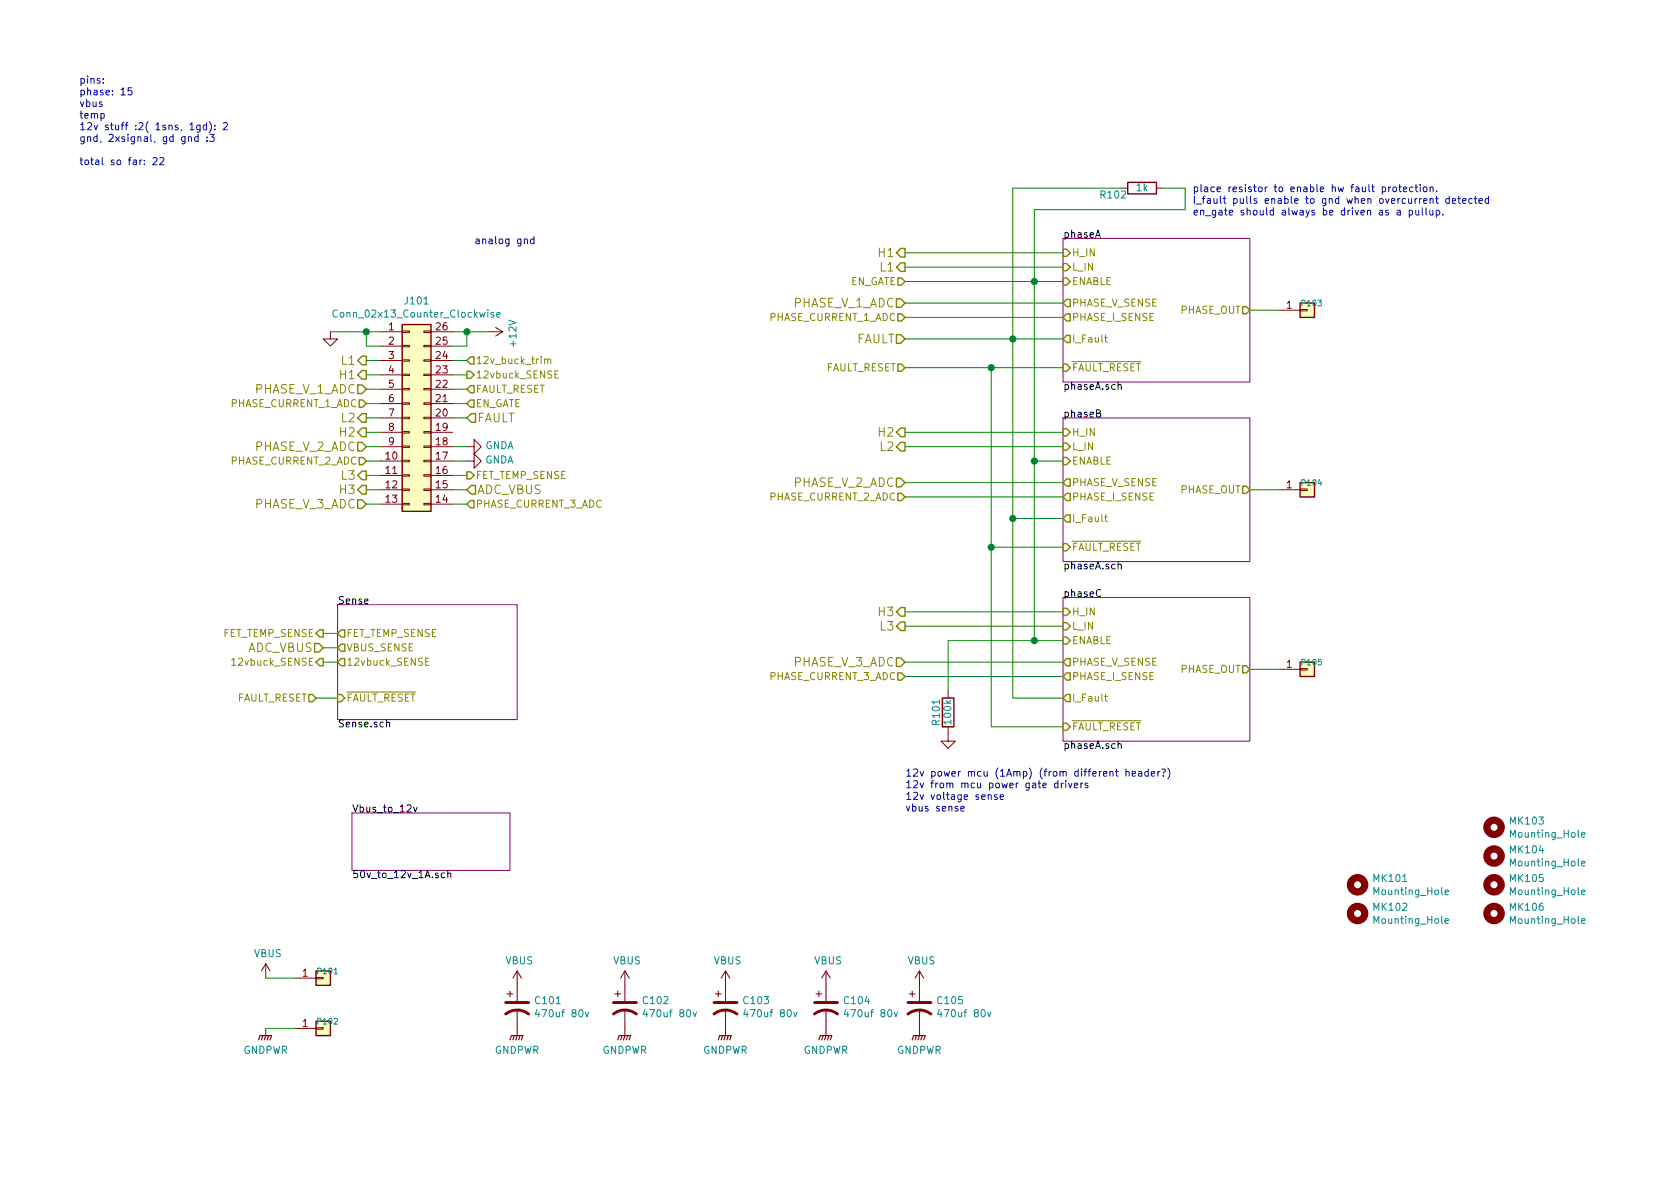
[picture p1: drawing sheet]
EESchema Schematic File Version 4
LIBS:MoxiE_power_stage-cache
EELAYER 29 0
EELAYER END
$Descr A4 11693 8268
encoding utf-8
Sheet 1 6
Title ""
Date ""
Rev ""
Comp ""
Comment1 ""
Comment2 ""
Comment3 ""
Comment4 ""
$EndDescr
$Sheet
S 2450 5650 1100 400 
U 5AD2E01B
F0 "Vbus_to_12v" 50
F1 "50v_to_12v_1A.sch" 50
$EndSheet
$Comp
L Connector_Generic:Conn_01x01 P103
U 1 1
P 9100 2150
F 0 "P103" H 9050 2200 40  0000 L CNN
F 1 "PHASE_1" H 9100 2205 30  0001 C CNN
F 2 "Mas_custom_parts:large_wire_pad" H 9100 2150 60  0001 C CNN
F 3 "" H 9100 2150 60  0001 C CNN
	1    9100 2150
	1    0    0    -1  
$EndComp
$Comp
L Connector_Generic:Conn_01x01 P104
U 1 1
P 9100 3400
F 0 "P104" H 9050 3450 40  0000 L CNN
F 1 "PHASE_2" H 9100 3455 30  0001 C CNN
F 2 "Mas_custom_parts:large_wire_pad" H 9100 3400 60  0001 C CNN
F 3 "" H 9100 3400 60  0001 C CNN
	1    9100 3400
	1    0    0    -1  
$EndComp
$Comp
L Connector_Generic:Conn_01x01 P105
U 1 1
P 9100 4650
F 0 "P105" H 9050 4700 40  0000 L CNN
F 1 "PHASE_3" H 9100 4705 30  0001 C CNN
F 2 "Mas_custom_parts:large_wire_pad" H 9100 4650 60  0001 C CNN
F 3 "" H 9100 4650 60  0001 C CNN
	1    9100 4650
	1    0    0    -1  
$EndComp
$Sheet
S 7400 1650 1300 1000
U 5B10EF6E
F0 "phaseA" 50
F1 "phaseA.sch" 50
F2 "H_IN" I L 7400 1750 50 
F3 "L_IN" I L 7400 1850 50 
F4 "ENABLE" I L 7400 1950 50 
F5 "I_Fault" O L 7400 2350 50 
F6 "~FAULT_RESET" I L 7400 2550 50 
F7 "PHASE_V_SENSE" O L 7400 2100 50 
F8 "PHASE_I_SENSE" O L 7400 2200 50 
F9 "PHASE_OUT" O R 8700 2150 50 
$EndSheet
Wire Wire Line
	7400 1750 6300 1750
Wire Wire Line
	6300 1850 7400 1850
Wire Wire Line
	7400 1950 7200 1950
$Comp
L Device:R R102
U 1 1
P 7950 1300
F 0 "R102" V 7900 1500 50  0000 C CNN
F 1 "1k" V 7950 1300 50  0000 C CNN
F 2 "pkl_dipol:R_0402" H 7950 1300 60  0001 C CNN
F 3 "" H 7950 1300 60  0001 C CNN
	1    7950 1300
	0    -1   -1   0   
$EndComp
Wire Wire Line
	7400 2200 6300 2200
Connection ~ 7200 1950
Wire Wire Line
	7200 1950 6300 1950
Wire Wire Line
	8250 1450 8250 1300
Wire Wire Line
	8250 1300 8100 1300
Text Notes 8300 1500 0    50   ~ 0
place resistor to enable hw fault protection.\nI_fault pulls enable to gnd when overcurrent detected\nen_gate should always be driven as a pullup.
Wire Wire Line
	6300 3100 7400 3100
Wire Wire Line
	7400 3350 6300 3350
Wire Wire Line
	7400 3450 6300 3450
Wire Wire Line
	6300 3000 7400 3000
Wire Wire Line
	7200 3200 7400 3200
Connection ~ 7200 3200
Wire Wire Line
	7050 3600 7400 3600
Wire Wire Line
	6300 4250 7400 4250
Wire Wire Line
	6300 4350 7400 4350
Wire Wire Line
	6300 4600 7400 4600
Wire Wire Line
	6300 4700 7400 4700
Wire Wire Line
	7200 4450 7400 4450
Wire Wire Line
	7200 3200 7200 4450
Wire Wire Line
	7050 3600 7050 4850
Wire Wire Line
	7050 4850 7400 4850
Connection ~ 7050 3600
Wire Wire Line
	7400 5050 6900 5050
Wire Wire Line
	6900 5050 6900 3800
Wire Wire Line
	6900 3800 7400 3800
Wire Wire Line
	6900 3800 6900 2550
Wire Wire Line
	6900 2550 7400 2550
Connection ~ 6900 3800
Wire Wire Line
	8900 3400 8700 3400
Wire Wire Line
	8250 1450 7200 1450
Wire Wire Line
	7050 1300 7800 1300
Wire Wire Line
	6300 2550 6900 2550
Connection ~ 6900 2550
Wire Wire Line
	8900 4650 8700 4650
Wire Wire Line
	8700 2150 8900 2150
$Sheet
S 7400 2900 1300 1000
U 5B10EFAA
F0 "phaseB" 50
F1 "phaseA.sch" 50
F2 "H_IN" I L 7400 3000 50 
F3 "L_IN" I L 7400 3100 50 
F4 "ENABLE" I L 7400 3200 50 
F5 "I_Fault" O L 7400 3600 50 
F6 "~FAULT_RESET" I L 7400 3800 50 
F7 "PHASE_V_SENSE" O L 7400 3350 50 
F8 "PHASE_I_SENSE" O L 7400 3450 50 
F9 "PHASE_OUT" O R 8700 3400 50 
$EndSheet
$Sheet
S 7400 4150 1300 1000
U 5B10EFB4
F0 "phaseC" 50
F1 "phaseA.sch" 50
F2 "H_IN" I L 7400 4250 50 
F3 "L_IN" I L 7400 4350 50 
F4 "ENABLE" I L 7400 4450 50 
F5 "I_Fault" O L 7400 4850 50 
F6 "~FAULT_RESET" I L 7400 5050 50 
F7 "PHASE_V_SENSE" O L 7400 4600 50 
F8 "PHASE_I_SENSE" O L 7400 4700 50 
F9 "PHASE_OUT" O R 8700 4650 50 
$EndSheet
$Comp
L Device:R R101
U 1 1
P 6600 4950
F 0 "R101" V 6680 4950 50  0000 C CNN
F 1 "100k" V 6600 4950 50  0000 C CNN
F 2 "pkl_dipol:R_0402" V 6530 4950 50  0001 C CNN
F 3 "" H 6600 4950 50  0001 C CNN
	1    6600 4950
	-1   0    0    1   
$EndComp
$Comp
L power:GND #PWR0117
U 1 1
P 6600 5100
F 0 "#PWR0117" H 6600 5100 30  0001 C CNN
F 1 "GND" H 6600 5030 30  0001 C CNN
F 2 "" H 6600 5100 60  0001 C CNN
F 3 "" H 6600 5100 60  0001 C CNN
	1    6600 5100
	1    0    0    -1  
$EndComp
Wire Wire Line
	6600 4800 6600 4450
Wire Wire Line
	6600 4450 7200 4450
Connection ~ 7200 4450
Wire Wire Line
	7200 1950 7200 3200
Wire Wire Line
	7050 2350 7050 3600
Wire Wire Line
	7200 1450 7200 1950
$Comp
L power:VBUS #PWR0101
U 1 1
P 1850 6800
F 0 "#PWR0101" H 1850 6650 50  0001 C CNN
F 1 "VBUS" H 1865 6973 50  0000 C CNN
F 2 "" H 1850 6800 50  0001 C CNN
F 3 "" H 1850 6800 50  0001 C CNN
	1    1850 6800
	1    0    0    -1  
$EndComp
$Comp
L power:GNDPWR #PWR0102
U 1 1
P 1850 7150
F 0 "#PWR0102" H 1850 6900 50  0001 C CNN
F 1 "GNDPWR" H 1850 7000 50  0000 C CNN
F 2 "" H 1850 7150 50  0001 C CNN
F 3 "" H 1850 7150 50  0001 C CNN
	1    1850 7150
	1    0    0    -1  
$EndComp
$Comp
L Connector_Generic:Conn_01x01 P101
U 1 1
P 2250 6800
F 0 "P101" H 2200 6850 40  0000 L CNN
F 1 "PHASE_3" H 2250 6855 30  0001 C CNN
F 2 "Mas_custom_parts:large_wire_pad" H 2250 6800 60  0001 C CNN
F 3 "" H 2250 6800 60  0001 C CNN
	1    2250 6800
	1    0    0    -1  
$EndComp
Wire Wire Line
	2050 6800 1850 6800
$Comp
L Connector_Generic:Conn_01x01 P102
U 1 1
P 2250 7150
F 0 "P102" H 2200 7200 40  0000 L CNN
F 1 "PHASE_3" H 2250 7205 30  0001 C CNN
F 2 "Mas_custom_parts:large_wire_pad" H 2250 7150 60  0001 C CNN
F 3 "" H 2250 7150 60  0001 C CNN
	1    2250 7150
	1    0    0    -1  
$EndComp
Wire Wire Line
	2050 7150 1850 7150
Text Notes 6300 5650 0    50   ~ 0
12v power mcu (1Amp) (from different header?)\n12v from mcu power gate drivers\n12v voltage sense\nvbus sense\n
$Comp
L power:GNDPWR #PWR0108
U 1 1
P 3600 7150
F 0 "#PWR0108" H 3600 6900 50  0001 C CNN
F 1 "GNDPWR" H 3600 7000 50  0000 C CNN
F 2 "" H 3600 7150 50  0001 C CNN
F 3 "" H 3600 7150 50  0001 C CNN
	1    3600 7150
	1    0    0    -1  
$EndComp
$Comp
L power:VBUS #PWR0107
U 1 1
P 3600 6850
F 0 "#PWR0107" H 3600 6700 50  0001 C CNN
F 1 "VBUS" H 3615 7023 50  0000 C CNN
F 2 "" H 3600 6850 50  0001 C CNN
F 3 "" H 3600 6850 50  0001 C CNN
	1    3600 6850
	1    0    0    -1  
$EndComp
$Comp
L Device:CP1 C101
U 1 1
P 3600 7000
F 0 "C101" H 3715 7046 50  0000 L CNN
F 1 "470uf 80v " H 3715 6955 50  0000 L CNN
F 2 "Mas_custom_parts:CP_Radial_D12.5mm_P5.00mm" H 3600 7000 50  0001 C CNN
F 3 "" H 3600 7000 50  0001 C CNN
F 4 "EKZN800ELL471MK30S" H 3600 7000 50  0001 C CNN "pn"
	1    3600 7000
	1    0    0    -1  
$EndComp
$Comp
L power:GNDPWR #PWR0110
U 1 1
P 4350 7150
F 0 "#PWR0110" H 4350 6900 50  0001 C CNN
F 1 "GNDPWR" H 4350 7000 50  0000 C CNN
F 2 "" H 4350 7150 50  0001 C CNN
F 3 "" H 4350 7150 50  0001 C CNN
	1    4350 7150
	1    0    0    -1  
$EndComp
$Comp
L power:VBUS #PWR0109
U 1 1
P 4350 6850
F 0 "#PWR0109" H 4350 6700 50  0001 C CNN
F 1 "VBUS" H 4365 7023 50  0000 C CNN
F 2 "" H 4350 6850 50  0001 C CNN
F 3 "" H 4350 6850 50  0001 C CNN
	1    4350 6850
	1    0    0    -1  
$EndComp
$Comp
L Device:CP1 C102
U 1 1
P 4350 7000
F 0 "C102" H 4465 7046 50  0000 L CNN
F 1 "470uf 80v " H 4465 6955 50  0000 L CNN
F 2 "Mas_custom_parts:CP_Radial_D12.5mm_P5.00mm" H 4350 7000 50  0001 C CNN
F 3 "" H 4350 7000 50  0001 C CNN
F 4 "EKZN800ELL471MK30S" H 4350 7000 50  0001 C CNN "pn"
	1    4350 7000
	1    0    0    -1  
$EndComp
$Comp
L power:GNDPWR #PWR0112
U 1 1
P 5050 7150
F 0 "#PWR0112" H 5050 6900 50  0001 C CNN
F 1 "GNDPWR" H 5050 7000 50  0000 C CNN
F 2 "" H 5050 7150 50  0001 C CNN
F 3 "" H 5050 7150 50  0001 C CNN
	1    5050 7150
	1    0    0    -1  
$EndComp
$Comp
L power:VBUS #PWR0111
U 1 1
P 5050 6850
F 0 "#PWR0111" H 5050 6700 50  0001 C CNN
F 1 "VBUS" H 5065 7023 50  0000 C CNN
F 2 "" H 5050 6850 50  0001 C CNN
F 3 "" H 5050 6850 50  0001 C CNN
	1    5050 6850
	1    0    0    -1  
$EndComp
$Comp
L Device:CP1 C103
U 1 1
P 5050 7000
F 0 "C103" H 5165 7046 50  0000 L CNN
F 1 "470uf 80v " H 5165 6955 50  0000 L CNN
F 2 "Mas_custom_parts:CP_Radial_D12.5mm_P5.00mm" H 5050 7000 50  0001 C CNN
F 3 "" H 5050 7000 50  0001 C CNN
F 4 "EKZN800ELL471MK30S" H 5050 7000 50  0001 C CNN "pn"
	1    5050 7000
	1    0    0    -1  
$EndComp
$Comp
L power:GNDPWR #PWR0114
U 1 1
P 5750 7150
F 0 "#PWR0114" H 5750 6900 50  0001 C CNN
F 1 "GNDPWR" H 5750 7000 50  0000 C CNN
F 2 "" H 5750 7150 50  0001 C CNN
F 3 "" H 5750 7150 50  0001 C CNN
	1    5750 7150
	1    0    0    -1  
$EndComp
$Comp
L power:VBUS #PWR0113
U 1 1
P 5750 6850
F 0 "#PWR0113" H 5750 6700 50  0001 C CNN
F 1 "VBUS" H 5765 7023 50  0000 C CNN
F 2 "" H 5750 6850 50  0001 C CNN
F 3 "" H 5750 6850 50  0001 C CNN
	1    5750 6850
	1    0    0    -1  
$EndComp
$Comp
L Device:CP1 C104
U 1 1
P 5750 7000
F 0 "C104" H 5865 7046 50  0000 L CNN
F 1 "470uf 80v " H 5865 6955 50  0000 L CNN
F 2 "Mas_custom_parts:CP_Radial_D12.5mm_P5.00mm" H 5750 7000 50  0001 C CNN
F 3 "" H 5750 7000 50  0001 C CNN
F 4 "EKZN800ELL471MK30S" H 5750 7000 50  0001 C CNN "pn"
	1    5750 7000
	1    0    0    -1  
$EndComp
Text Notes 550  1150 0    50   ~ 0
pins:\nphase: 15\nvbus\ntemp\n12v stuff :2( 1sns, 1gd): 2\ngnd, 2xsignal, gd gnd :3\n\ntotal so far: 22
$Comp
L power:GND #PWR0103
U 1 1
P 2300 2300
F 0 "#PWR0103" H 2300 2300 30  0001 C CNN
F 1 "GND" H 2300 2230 30  0001 C CNN
F 2 "" H 2300 2300 60  0001 C CNN
F 3 "" H 2300 2300 60  0001 C CNN
	1    2300 2300
	1    0    0    -1  
$EndComp
Text HLabel 2550 3300 0    60   Output ~ 0
L3
Text HLabel 2550 2900 0    60   Output ~ 0
L2
Text HLabel 2550 2500 0    60   Output ~ 0
L1
Text HLabel 3250 2900 2    60   Input ~ 0
FAULT
Text HLabel 2550 3400 0    60   Output ~ 0
H3
Text HLabel 2550 3000 0    60   Output ~ 0
H2
Text HLabel 2550 2600 0    60   Output ~ 0
H1
Text HLabel 2550 2700 0    60   Input ~ 0
PHASE_V_1_ADC
Text HLabel 2550 3100 0    60   Input ~ 0
PHASE_V_2_ADC
Text HLabel 2550 3500 0    60   Input ~ 0
PHASE_V_3_ADC
Text HLabel 3250 3400 2    60   Input ~ 0
ADC_VBUS
Text HLabel 2550 2800 0    50   Input ~ 0
PHASE_CURRENT_1_ADC
Text HLabel 2550 3200 0    50   Input ~ 0
PHASE_CURRENT_2_ADC
Text HLabel 3250 3500 2    50   Input ~ 0
PHASE_CURRENT_3_ADC
Text HLabel 3250 2700 2    50   Input ~ 0
FAULT_RESET
Text HLabel 3250 2800 2    50   Input ~ 0
EN_GATE
Text HLabel 3250 3300 2    50   Output ~ 0
FET_TEMP_SENSE
Text HLabel 3250 2600 2    50   Output ~ 0
12vbuck_SENSE
Wire Wire Line
	2650 3000 2550 3000
Wire Wire Line
	2650 2800 2550 2800
Wire Wire Line
	2650 2600 2550 2600
Wire Wire Line
	3150 2800 3250 2800
Wire Wire Line
	3150 2900 3250 2900
Wire Wire Line
	2650 2500 2550 2500
Wire Wire Line
	2650 2700 2550 2700
Wire Wire Line
	2650 2900 2550 2900
Wire Wire Line
	3150 3200 3250 3200
Wire Wire Line
	3150 3300 3250 3300
Wire Wire Line
	3150 3400 3250 3400
Wire Wire Line
	3150 3500 3250 3500
Wire Wire Line
	2650 3500 2550 3500
Wire Wire Line
	2650 3400 2550 3400
Wire Wire Line
	2650 3300 2550 3300
Wire Wire Line
	2650 3200 2550 3200
Text HLabel 3250 2500 2    50   Input ~ 0
12v_buck_trim
Text Notes 3300 1700 0    50   ~ 0
analog gnd
$Comp
L power:+12V #PWR0106
U 1 1
P 3400 2300
F 0 "#PWR0106" H 3400 2150 50  0001 C CNN
F 1 "+12V" H 3415 2473 50  0000 C CNN
F 2 "" H 3400 2300 50  0001 C CNN
F 3 "" H 3400 2300 50  0001 C CNN
	1    3400 2300
	0    1    1    0   
$EndComp
Wire Wire Line
	3250 2500 3150 2500
Wire Wire Line
	3150 2600 3250 2600
$Sheet
S 2350 4200 1250 800 
U 5B3BCE62
F0 "Sense" 50
F1 "Sense.sch" 50
F2 "FET_TEMP_SENSE" O L 2350 4400 50 
F3 "VBUS_SENSE" O L 2350 4500 50 
F4 "12vbuck_SENSE" O L 2350 4600 50 
F5 "~FAULT_RESET" I L 2350 4850 50 
$EndSheet
Text HLabel 6300 1750 0    60   Output ~ 0
H1
Text HLabel 6300 3000 0    60   Output ~ 0
H2
Text HLabel 6300 4250 0    60   Output ~ 0
H3
Text HLabel 6300 1850 0    60   Output ~ 0
L1
Text HLabel 6300 3100 0    60   Output ~ 0
L2
Text HLabel 6300 4350 0    60   Output ~ 0
L3
Wire Wire Line
	7050 1300 7050 2100
Text HLabel 6300 4700 0    50   Input ~ 0
PHASE_CURRENT_3_ADC
Text HLabel 6300 3450 0    50   Input ~ 0
PHASE_CURRENT_2_ADC
Text HLabel 6300 2200 0    50   Input ~ 0
PHASE_CURRENT_1_ADC
Text HLabel 6300 2100 0    60   Input ~ 0
PHASE_V_1_ADC
Text HLabel 6300 3350 0    60   Input ~ 0
PHASE_V_2_ADC
Text HLabel 6300 4600 0    60   Input ~ 0
PHASE_V_3_ADC
Text HLabel 6300 1950 0    50   Input ~ 0
EN_GATE
Text HLabel 6300 2350 0    60   Input ~ 0
FAULT
Text HLabel 6300 2550 0    50   Input ~ 0
FAULT_RESET
Wire Wire Line
	7050 2100 7050 2350
Wire Wire Line
	6300 2350 7050 2350
$Comp
L Mechanical:Mounting_Hole MK106
U 1 1
P 10400 6350
F 0 "MK106" H 10500 6396 50  0000 L CNN
F 1 "Mounting_Hole" H 10500 6305 50  0000 L CNN
F 2 "Mounting_Holes:MountingHole_3.2mm_M3_Pad_Via" H 10400 6350 50  0001 C CNN
F 3 "" H 10400 6350 50  0001 C CNN
	1    10400 6350
	1    0    0    -1  
$EndComp
$Comp
L Mechanical:Mounting_Hole MK105
U 1 1
P 10400 6150
F 0 "MK105" H 10500 6196 50  0000 L CNN
F 1 "Mounting_Hole" H 10500 6105 50  0000 L CNN
F 2 "Mounting_Holes:MountingHole_3.2mm_M3_Pad_Via" H 10400 6150 50  0001 C CNN
F 3 "" H 10400 6150 50  0001 C CNN
	1    10400 6150
	1    0    0    -1  
$EndComp
$Comp
L Mechanical:Mounting_Hole MK104
U 1 1
P 10400 5950
F 0 "MK104" H 10500 5996 50  0000 L CNN
F 1 "Mounting_Hole" H 10500 5905 50  0000 L CNN
F 2 "Mounting_Holes:MountingHole_3.2mm_M3_Pad_Via" H 10400 5950 50  0001 C CNN
F 3 "" H 10400 5950 50  0001 C CNN
	1    10400 5950
	1    0    0    -1  
$EndComp
$Comp
L Mechanical:Mounting_Hole MK103
U 1 1
P 10400 5750
F 0 "MK103" H 10500 5796 50  0000 L CNN
F 1 "Mounting_Hole" H 10500 5705 50  0000 L CNN
F 2 "Mounting_Holes:MountingHole_3.2mm_M3_Pad_Via" H 10400 5750 50  0001 C CNN
F 3 "" H 10400 5750 50  0001 C CNN
	1    10400 5750
	1    0    0    -1  
$EndComp
Connection ~ 7050 2350
Wire Wire Line
	7050 2350 7400 2350
Wire Wire Line
	6300 2100 7400 2100
Text HLabel 2250 4500 0    60   Input ~ 0
ADC_VBUS
Wire Wire Line
	2250 4500 2350 4500
Text HLabel 2250 4400 0    50   Output ~ 0
FET_TEMP_SENSE
Text HLabel 2250 4600 0    50   Output ~ 0
12vbuck_SENSE
Wire Wire Line
	2250 4600 2350 4600
Wire Wire Line
	2250 4400 2350 4400
Text HLabel 2200 4850 0    50   Input ~ 0
FAULT_RESET
Wire Wire Line
	2350 4850 2200 4850
Wire Wire Line
	3250 2700 3150 2700
Wire Wire Line
	3150 2300 3250 2300
Wire Wire Line
	3150 3100 3250 3100
Wire Wire Line
	2650 3100 2550 3100
$Comp
L Mechanical:Mounting_Hole MK102
U 1 1
P 9450 6350
F 0 "MK102" H 9550 6396 50  0000 L CNN
F 1 "Mounting_Hole" H 9550 6305 50  0000 L CNN
F 2 "Mounting_Holes:MountingHole_3.2mm_M3" H 9450 6350 50  0001 C CNN
F 3 "" H 9450 6350 50  0001 C CNN
	1    9450 6350
	1    0    0    -1  
$EndComp
$Comp
L Mechanical:Mounting_Hole MK101
U 1 1
P 9450 6150
F 0 "MK101" H 9550 6196 50  0000 L CNN
F 1 "Mounting_Hole" H 9550 6105 50  0000 L CNN
F 2 "Mounting_Holes:MountingHole_3.2mm_M3" H 9450 6150 50  0001 C CNN
F 3 "" H 9450 6150 50  0001 C CNN
	1    9450 6150
	1    0    0    -1  
$EndComp
$Comp
L power:GNDPWR #PWR0116
U 1 1
P 6400 7150
F 0 "#PWR0116" H 6400 6900 50  0001 C CNN
F 1 "GNDPWR" H 6400 7000 50  0000 C CNN
F 2 "" H 6400 7150 50  0001 C CNN
F 3 "" H 6400 7150 50  0001 C CNN
	1    6400 7150
	1    0    0    -1  
$EndComp
$Comp
L power:VBUS #PWR0115
U 1 1
P 6400 6850
F 0 "#PWR0115" H 6400 6700 50  0001 C CNN
F 1 "VBUS" H 6415 7023 50  0000 C CNN
F 2 "" H 6400 6850 50  0001 C CNN
F 3 "" H 6400 6850 50  0001 C CNN
	1    6400 6850
	1    0    0    -1  
$EndComp
$Comp
L Device:CP1 C105
U 1 1
P 6400 7000
F 0 "C105" H 6515 7046 50  0000 L CNN
F 1 "470uf 80v " H 6515 6955 50  0000 L CNN
F 2 "Mas_custom_parts:CP_Radial_D12.5mm_P5.00mm" H 6400 7000 50  0001 C CNN
F 3 "" H 6400 7000 50  0001 C CNN
F 4 "EKZN800ELL471MK30S" H 6400 7000 50  0001 C CNN "pn"
	1    6400 7000
	1    0    0    -1  
$EndComp
$Comp
L Connector_Generic:Conn_02x13_Counter_Clockwise J101
U 1 1
P 2850 2900
F 0 "J101" H 2900 3717 50  0000 C CNN
F 1 "Conn_02x13_Counter_Clockwise" H 2900 3626 50  0000 C CNN
F 2 "moxie-drive-custom:FLE-113-01-G-DV" H 2850 2900 50  0001 C CNN
F 3 "~" H 2850 2900 50  0001 C CNN
	1    2850 2900
	1    0    0    -1  
$EndComp
$Comp
L power:GNDA #PWR0104
U 1 1
P 3250 3100
F 0 "#PWR0104" H 3250 2850 50  0001 C CNN
F 1 "GNDA" V 3255 2972 50  0000 R CNN
F 2 "" H 3250 3100 50  0001 C CNN
F 3 "" H 3250 3100 50  0001 C CNN
	1    3250 3100
	0    -1   -1   0   
$EndComp
$Comp
L power:GNDA #PWR0105
U 1 1
P 3250 3200
F 0 "#PWR0105" H 3250 2950 50  0001 C CNN
F 1 "GNDA" V 3255 3073 50  0000 R CNN
F 2 "" H 3250 3200 50  0001 C CNN
F 3 "" H 3250 3200 50  0001 C CNN
	1    3250 3200
	0    -1   -1   0   
$EndComp
Wire Wire Line
	3150 2400 3250 2400
Wire Wire Line
	3250 2400 3250 2300
Wire Wire Line
	3250 2300 3400 2300
Connection ~ 3250 2300
Wire Wire Line
	2300 2300 2550 2300
Wire Wire Line
	2550 2300 2550 2400
Wire Wire Line
	2550 2400 2650 2400
Connection ~ 2550 2300
Wire Wire Line
	2550 2300 2650 2300
$EndSCHEMATC
